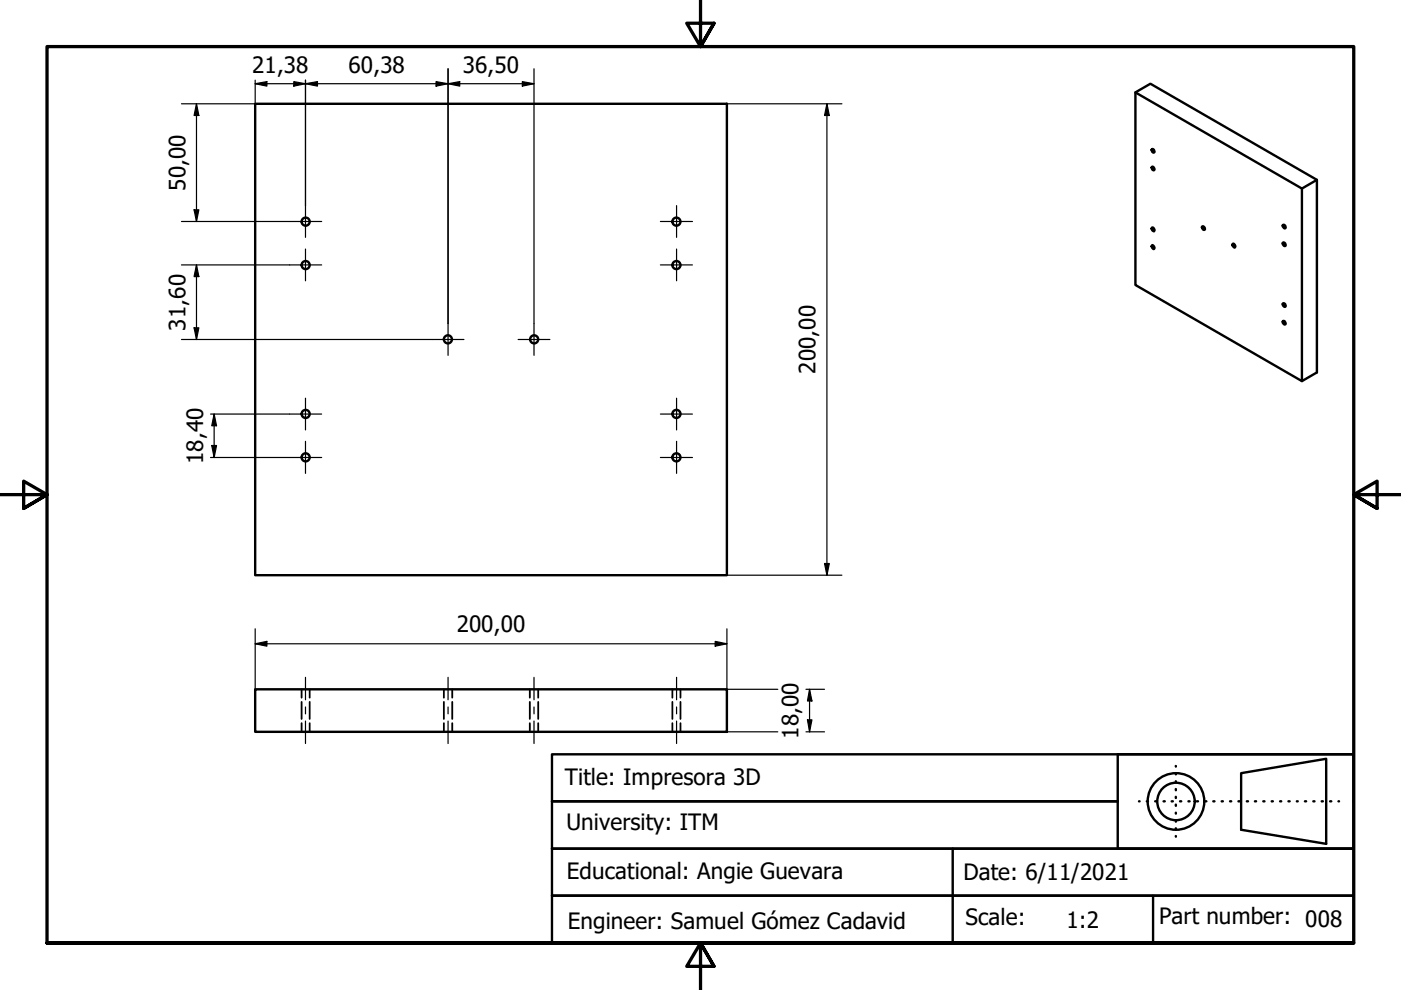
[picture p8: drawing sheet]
<svg xmlns="http://www.w3.org/2000/svg" width="297mm" height="210mm" viewBox="0 0 297 210" stroke-linecap="round" stroke-linejoin="round" font-family="sans-serif">
<!-- layer: Visible (ISO) -->
<g fill="none" stroke="#000" stroke-width=".51">
<path d="M240.7 19.6l35.3 20.4 3.2-1.9v40.9l-3.2 1.8-35.3-20.4v-40.8l3.2-1.8 35.3 20.3M54.1 22h100v100h-100zM244.2 31.7a.38 .38 0 0 1 .5 .2 .38 .38 0 0 1-.2 .5l-.2-.2zM244.2 35.4a.39 .39 0 0 1 .5 .2 .39 .39 0 0 1-.2 .5l-.2-.2zM276 40v40.8M244.2 48.3a.48 .48 0 0 1 .5 .2 .48 .48 0 0 1 0 .6l-.4-.3zM244.3 52a.46 .46 0 0 1 .4 .3 .46 .46 0 0 1-.2 .5l-.3-.6zM255 48l.3 .2 .2 .5a.46 .46 0 0 1-.5-.2 .46 .46 0 0 1 0-.5zM261.3 51.8a.4 .4 0 0 1 .5 .2 .4 .4 0 0 1-.1 .5l-.4-.5zM272 47.7a.4 .4 0 0 1 .5 .2 .4 .4 0 0 1-.1 .5l-.4-.4zM272 51.5a.4 .4 0 0 1 .5 .1 .4 .4 0 0 1-.1 .6l-.4-.4zM272 64.4a.4 .4 0 0 1 .5 .1 .4 .4 0 0 1-.1 .6l-.4-.4z"/>
<path d="M272 68.1a.4 .4 0 0 1 .5 .2 .4 .4 0 0 1-.1 .5l-.4-.4zM54.1 146.1h100v9.1h-100z"/>
<circle cx="64.8" cy="56.2" r=".86"/>
<circle cx="64.8" cy="47" r=".86"/>
<circle cx="143.4" cy="56.2" r=".86"/>
<circle cx="143.4" cy="47" r=".86"/>
<circle cx="95" cy="71.9" r=".86"/>
<circle cx="113.3" cy="71.9" r=".86"/>
<circle cx="64.8" cy="97" r=".86"/>
<circle cx="64.8" cy="87.8" r=".86"/>
<circle cx="143.4" cy="97" r=".86"/>
<circle cx="143.4" cy="87.8" r=".86"/>
</g>
<!-- layer: Hidden (ISO) -->
<g fill="none" stroke="#000" stroke-width=".38">
<path d="M63.9 146.1v1.8M63.9 148.8v3.6M63.9 153.3v1.9M65.7 146.1v1.8M65.7 148.8v3.6M65.7 153.3v1.9M94.1 146.1v1.8M94.1 148.8v3.6M94.1 153.3v1.9M95.9 146.1v1.8M95.9 148.8v3.6M95.9 153.3v1.9"/>
<path d="M112.3 146.1v1.8M112.3 148.8v3.6M112.3 153.3v1.9M114.1 146.1v1.8M114.1 148.8v3.6M114.1 153.3v1.9M142.6 146.1v1.8M142.6 148.8v3.6M142.6 153.3v1.9M144.3 146.1v1.8M144.3 148.8v3.6M144.3 153.3v1.9"/>
</g>
<!-- layer: Border (ISO) -->
<path d="M148.5 -.1v10l-2.9-5h5.8l-2.9 5 2.9-5M0 104.9h10l-5-2.9v5.8l5-2.9-5 2.9M297 104.9h-10l5-2.9v5.8l-5-2.9 5 2.9M10 199.9v-190h277v190h-277h277M151.4 204.9l-2.9-5 2.9 5h-5.8l2.9-5v10" fill="none" stroke="#000" stroke-width=".7"/>
<!-- layer: Title (ISO) -->
<g fill="none" stroke="#000" stroke-width=".51">
<path d="M117 159.9h170v20h-170v10h170v10h-170v-10h170v-10h-170v-10h120h-120zM237 159.9h50v20h-50zM202 179.9v20M241.5 169.9h.1M243.1 169.9h.3M244.9 169.9h.3M246.7 169.9h.3M248.4 169.9h.3M249.3 162.4v.1M249.3 163.9v.3M249.3 165.6v.2M249.3 167.3v.2"/>
<path d="M249.3 168.9v.3M249.3 170.6v.3M249.3 172.3v.2M249.3 174v.2M249.3 175.6v.3M249.3 177.3v.1M250.2 169.9h.2M252 169.9h.2M253.7 169.9h.3M255.5 169.9h.3M257.2 169.9h.3M259 169.9h.3"/>
<path d="M260.8 169.9h.2M262.6 169.9h.2M263.1 163.9l18.1-3v18l-18.1-3zM264.4 169.9h.2M266.1 169.9h.2M267.8 169.9h.3M269.6 169.9h.3M271.4 169.9h.3M273.2 169.9h.2M275 169.9h.1M276.7 169.9h.2M278.4 169.9h.3"/>
<path d="M280.2 169.9h.3M282 169.9h.3M283.8 169.9h.1M244.5 189.9v10"/>
<circle cx="249.3" cy="169.9" r="6"/>
<circle cx="249.3" cy="169.9" r="4"/>
</g>
<!-- layer: Dimension (ISO) -->
<g fill="none" stroke="#000" stroke-width=".25">
<path d="M54.1 17.8l2.5-.5v1zM54.1 17v5M54.1 17.8h59.1M62.3 17.3l2.5 .5-2.5 .5zM64.8 17.8l2.5-.5v1zM64.8 17v26.6M92.5 17.3l2.5 .5-2.5 .5zM95 17.8l2.5-.5v1zM95 14.6v54M110.7 17.3l2.5 .5-2.5 .5zM113.2 14.6v54M38.5 22h140"/>
<path d="M41.7 22l.5 2.5h-1.1zM41.7 22v25M175.3 22l.5 2.5h-1zM175.3 22v100M38.5 47h22.9M38.5 56.2h22.9M41.1 44.5h1.1l-.5 2.5zM41.7 56.2l.5 2.4h-1.1zM41.7 56.2v15.8M38.5 72h53.1M41.1 69.5h1.1l-.5 2.5zM44.6 87.8h16.8"/>
<path d="M44.6 97h16.8M44.9 94.5h1l-.5 2.5zM45.4 87.8l.5 2.5h-1zM45.4 87.8v9.2M174.8 119.5h1l-.5 2.5zM54.1 136.5l2.5-.5v1zM54.1 122h124.4M54.1 136.5h100M54.1 133.3v12.8M151.6 136l2.5 .5-2.5 .5zM154.1 133.3v12.8h10.8M154.1 155.2h10.8"/>
<path d="M170.9 155.2h3.9M170.9 146.1h3.9M171.2 152.6h.9l-.5 2.6zM171.6 146.1l.5 2.5h-.9zM171.6 146.1v9.1"/>
</g>
<g fill="#000">
<path d="M54.1 17.8l2.5-.5v1z" fill-rule="evenodd"/>
<path d="M62.3 17.3l2.5 .5-2.5 .5z" fill-rule="evenodd"/>
<path d="M64.8 17.8l2.5-.5v1z" fill-rule="evenodd"/>
<path d="M92.5 17.3l2.5 .5-2.5 .5z" fill-rule="evenodd"/>
<path d="M95 17.8l2.5-.5v1z" fill-rule="evenodd"/>
<path d="M110.7 17.3l2.5 .5-2.5 .5z" fill-rule="evenodd"/>
<path d="M41.7 22l.5 2.5h-1.1z" fill-rule="evenodd"/>
<path d="M175.3 22l.5 2.5h-1z" fill-rule="evenodd"/>
<path d="M41.1 44.5h1.1l-.5 2.5z" fill-rule="evenodd"/>
<path d="M41.7 56.2l.5 2.4h-1.1z" fill-rule="evenodd"/>
<path d="M41.1 69.5h1.1l-.5 2.5z" fill-rule="evenodd"/>
<path d="M44.9 94.5h1l-.5 2.5z" fill-rule="evenodd"/>
<path d="M45.4 87.8l.5 2.5h-1z" fill-rule="evenodd"/>
<path d="M174.8 119.5h1l-.5 2.5z" fill-rule="evenodd"/>
<path d="M54.1 136.5l2.5-.5v1z" fill-rule="evenodd"/>
<path d="M151.6 136l2.5 .5-2.5 .5z" fill-rule="evenodd"/>
<path d="M171.2 152.6h.9l-.5 2.6z" fill-rule="evenodd"/>
<path d="M171.6 146.1l.5 2.5h-.9z" fill-rule="evenodd"/>
</g>
<!-- layer: Centerline (ISO) -->
<path d="M64.8 143.6v4.8M64.8 149.9v1.5M64.8 152.9v4.7M95 143.6v4.8M95 149.9v1.5M95 152.9v4.7M113.2 143.6v4.8M113.2 149.9v1.5M113.2 152.9v4.7M143.4 143.6v4.8M143.4 149.9v1.5M143.4 152.9v4.7" fill="none" stroke="#000" stroke-width=".25"/>
<!-- layer: Center Mark (ISO) -->
<g fill="none" stroke="#000" stroke-width=".25">
<path d="M61.4 47h6.8M61.4 56.2h6.8M64.8 43.6v6.7M64.8 52.8v6.7M140 56.2h6.8M140 47h6.8M143.4 52.8v6.7M143.4 43.6v6.7M91.6 72h6.8M95 68.6v6.7M109.9 72h6.7M113.2 68.6v6.7"/>
<path d="M61.4 87.8h6.8M61.4 97h6.8M64.8 84.4v6.8M64.8 93.6v6.8M140 87.8h6.8M140 97h6.8M143.4 84.4v6.8M143.4 93.6v6.8"/>
</g>
<g font-size="4.8">
<text x="53.5" y="15.4">21,38</text>
<text x="73.9" y="15.4">60,38</text>
<text x="98.1" y="15.4">36,50</text>
<text x="39.3" y="40.5" transform="rotate(-90 39.3 40.5)">50,00</text>
<text x="39.3" y="70.1" transform="rotate(-90 39.3 70.1)">31,60</text>
<text x="172.9" y="79.3" transform="rotate(-90 172.9 79.3)">200,00</text>
<text x="43.1" y="98.3" transform="rotate(-90 43.1 98.3)">18,40</text>
<text x="96.8" y="134.1">200,00</text>
<text x="169.3" y="156.6" transform="rotate(-90 169.3 156.6)">18,00</text>
<text x="119.8" y="166.5">Title: Impresora 3D</text>
<text x="120.1" y="176">University: ITM</text>
<text x="120.2" y="186.3">Educational: Angie Guevara</text>
<text x="204.3" y="186.6">Date: 6/11/2021</text>
<text x="120.4" y="196.9">Engineer: Samuel Gómez Cadavid</text>
<text x="204.7" y="196.1">Scale:</text>
<text x="226.1" y="196.7">1:2</text>
<text x="245.7" y="195.9">Part number: 008</text>
</g>
</svg>
